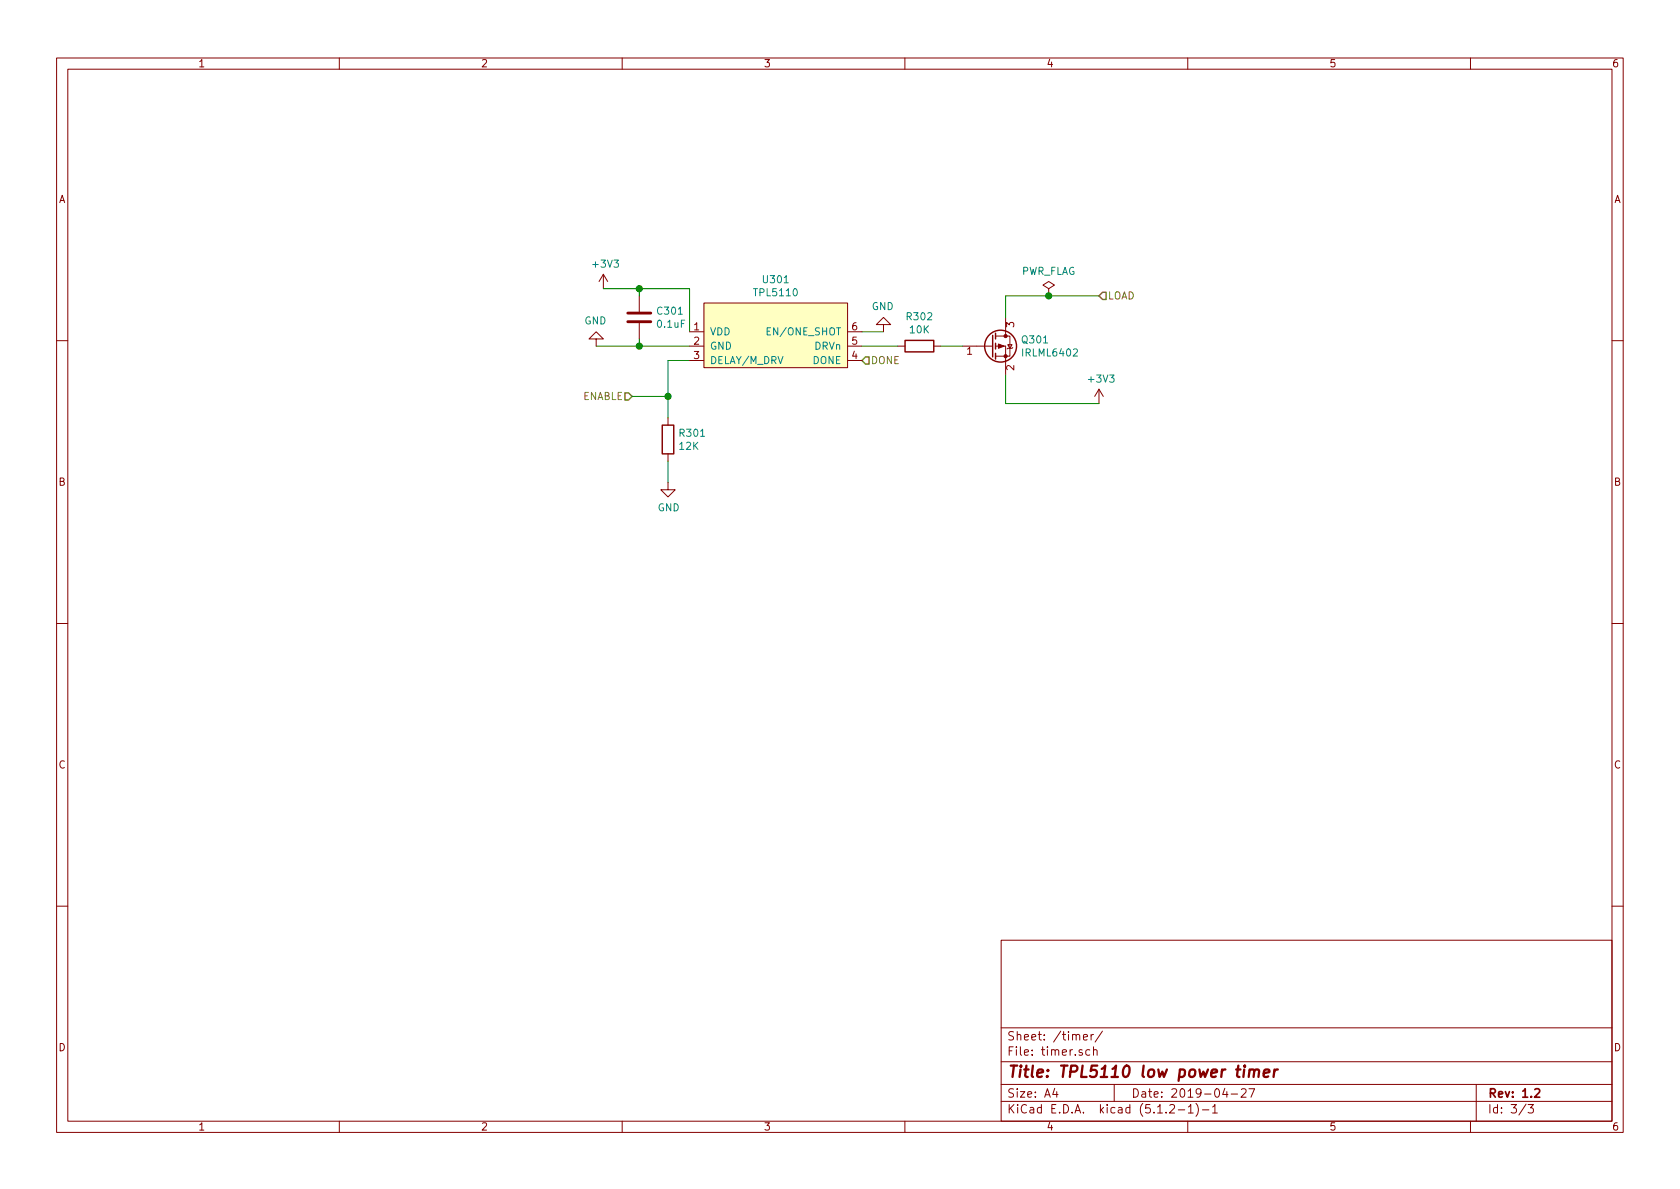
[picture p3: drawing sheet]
EESchema Schematic File Version 4
LIBS:Door-cache
EELAYER 29 0
EELAYER END
$Descr A4 11693 8268
encoding utf-8
Sheet 3 3
Title "TPL5110 low power timer"
Date "2019-04-27"
Rev "1.2"
Comp ""
Comment1 ""
Comment2 ""
Comment3 ""
Comment4 ""
$EndDescr
$Comp
L power:+3V3 #PWR0301
U 1 1
P 4200 2000
F 0 "#PWR0301" H 4200 1850 50  0001 C CNN
F 1 "+3V3" H 4215 2173 50  0000 C CNN
F 2 "" H 4200 2000 50  0001 C CNN
F 3 "" H 4200 2000 50  0001 C CNN
	1    4200 2000
	1    0    0    -1  
$EndComp
Wire Wire Line
	6150 2300 6000 2300
Wire Wire Line
	4800 2500 4650 2500
Wire Wire Line
	4650 2500 4650 2750
$Comp
L Device:R R301
U 1 1
P 4650 3050
F 0 "R301" H 4720 3096 50  0000 L CNN
F 1 "12K" H 4720 3005 50  0000 L CNN
F 2 "Resistor_SMD:R_0805_2012Metric" V 4580 3050 50  0001 C CNN
F 3 "~" H 4650 3050 50  0001 C CNN
	1    4650 3050
	1    0    0    -1  
$EndComp
Wire Wire Line
	4650 3200 4650 3350
Text HLabel 6000 2500 2    50   Input ~ 0
DONE
Text HLabel 4400 2750 0    50   Input ~ 0
ENABLE
Wire Wire Line
	4400 2750 4650 2750
Connection ~ 4650 2750
Wire Wire Line
	4650 2750 4650 2900
$Comp
L Device:C C301
U 1 1
P 4450 2200
F 0 "C301" H 4565 2246 50  0000 L CNN
F 1 "0.1uF" H 4565 2155 50  0000 L CNN
F 2 "Capacitor_SMD:C_0805_2012Metric" H 4488 2050 50  0001 C CNN
F 3 "~" H 4450 2200 50  0001 C CNN
	1    4450 2200
	1    0    0    -1  
$EndComp
Wire Wire Line
	4800 2300 4800 2000
Wire Wire Line
	4200 2000 4450 2000
Wire Wire Line
	4150 2400 4450 2400
Wire Wire Line
	4450 2050 4450 2000
Connection ~ 4450 2000
Wire Wire Line
	4450 2000 4800 2000
Wire Wire Line
	4450 2350 4450 2400
Connection ~ 4450 2400
Wire Wire Line
	4450 2400 4800 2400
$Comp
L power:GND #PWR0304
U 1 1
P 6150 2300
F 0 "#PWR0304" H 6150 2050 50  0001 C CNN
F 1 "GND" H 6155 2127 50  0000 C CNN
F 2 "" H 6150 2300 50  0001 C CNN
F 3 "" H 6150 2300 50  0001 C CNN
	1    6150 2300
	-1   0    0    1   
$EndComp
$Comp
L power:GND #PWR0302
U 1 1
P 4150 2400
F 0 "#PWR0302" H 4150 2150 50  0001 C CNN
F 1 "GND" H 4155 2227 50  0000 C CNN
F 2 "" H 4150 2400 50  0001 C CNN
F 3 "" H 4150 2400 50  0001 C CNN
	1    4150 2400
	-1   0    0    1   
$EndComp
$Comp
L power:GND #PWR0303
U 1 1
P 4650 3350
F 0 "#PWR0303" H 4650 3100 50  0001 C CNN
F 1 "GND" H 4655 3177 50  0000 C CNN
F 2 "" H 4650 3350 50  0001 C CNN
F 3 "" H 4650 3350 50  0001 C CNN
	1    4650 3350
	1    0    0    -1  
$EndComp
$Comp
L custom:TPL5110 U301
U 1 1
P 5400 2250
F 0 "U301" H 5400 2565 50  0000 C CNN
F 1 "TPL5110" H 5400 2474 50  0000 C CNN
F 2 "Package_TO_SOT_SMD:SOT-23-6" H 5350 1800 50  0001 C CNN
F 3 "https://www.ti.com/lit/ds/symlink/tpl5110.pdf" H 5400 1700 50  0001 C CNN
	1    5400 2250
	1    0    0    -1  
$EndComp
Wire Wire Line
	6000 2400 6250 2400
$Comp
L Transistor_FET:IRLML6402 Q?
U 1 1
P 6900 2400
AR Path="/5CC8AFB7" Ref="Q?"  Part="1" 
AR Path="/5CB41891/5CC8AFB7" Ref="Q301"  Part="1" 
F 0 "Q301" H 7105 2446 50  0000 L CNN
F 1 "IRLML6402" H 7105 2355 50  0000 L CNN
F 2 "Package_TO_SOT_SMD:SOT-23" H 7100 2325 50  0001 L CIN
F 3 "https://www.infineon.com/dgdl/irlml6402pbf.pdf?fileId=5546d462533600a401535668d5c2263c" H 6900 2400 50  0001 L CNN
	1    6900 2400
	1    0    0    -1  
$EndComp
Wire Wire Line
	7000 2050 7300 2050
Wire Wire Line
	7000 2200 7000 2050
$Comp
L power:+3V3 #PWR?
U 1 1
P 7650 2800
AR Path="/5CC8AFC0" Ref="#PWR?"  Part="1" 
AR Path="/5CB41891/5CC8AFC0" Ref="#PWR0305"  Part="1" 
F 0 "#PWR0305" H 7650 2650 50  0001 C CNN
F 1 "+3V3" H 7665 2973 50  0000 C CNN
F 2 "" H 7650 2800 50  0001 C CNN
F 3 "" H 7650 2800 50  0001 C CNN
	1    7650 2800
	1    0    0    -1  
$EndComp
$Comp
L power:PWR_FLAG #FLG?
U 1 1
P 7300 2050
AR Path="/5CC8AFC6" Ref="#FLG?"  Part="1" 
AR Path="/5CB41891/5CC8AFC6" Ref="#FLG0301"  Part="1" 
F 0 "#FLG0301" H 7300 2125 50  0001 C CNN
F 1 "PWR_FLAG" H 7300 2223 50  0000 C CNN
F 2 "" H 7300 2050 50  0001 C CNN
F 3 "~" H 7300 2050 50  0001 C CNN
	1    7300 2050
	1    0    0    -1  
$EndComp
Connection ~ 7300 2050
Wire Wire Line
	7300 2050 7650 2050
Wire Wire Line
	7000 2600 7000 2800
Wire Wire Line
	7000 2800 7650 2800
$Comp
L Device:R R?
U 1 1
P 6400 2400
AR Path="/5CC8AFD0" Ref="R?"  Part="1" 
AR Path="/5CB41891/5CC8AFD0" Ref="R302"  Part="1" 
F 0 "R302" V 6193 2400 50  0000 C CNN
F 1 "10K" V 6284 2400 50  0000 C CNN
F 2 "Resistor_SMD:R_0805_2012Metric" V 6330 2400 50  0001 C CNN
F 3 "~" H 6400 2400 50  0001 C CNN
	1    6400 2400
	0    1    1    0   
$EndComp
Wire Wire Line
	6550 2400 6700 2400
Text HLabel 7650 2050 2    50   Input ~ 0
LOAD
$EndSCHEMATC
